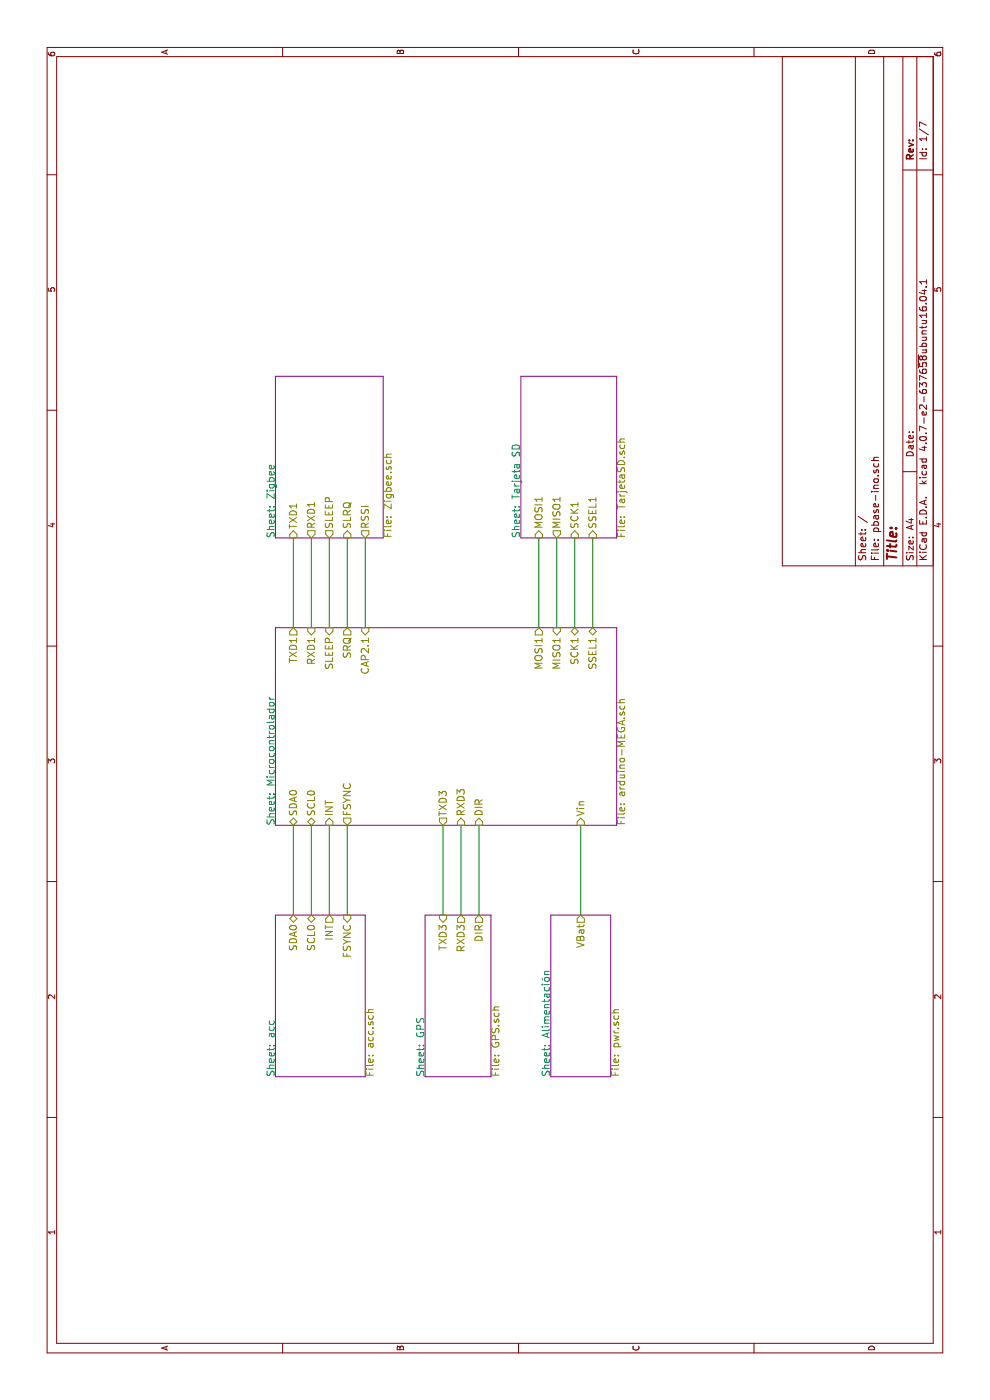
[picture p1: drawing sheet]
EESchema Schematic File Version 2
LIBS:power
LIBS:device
LIBS:switches
LIBS:relays
LIBS:motors
LIBS:transistors
LIBS:conn
LIBS:linear
LIBS:regul
LIBS:74xx
LIBS:cmos4000
LIBS:adc-dac
LIBS:memory
LIBS:xilinx
LIBS:microcontrollers
LIBS:dsp
LIBS:microchip
LIBS:analog_switches
LIBS:motorola
LIBS:texas
LIBS:intel
LIBS:audio
LIBS:interface
LIBS:digital-audio
LIBS:philips
LIBS:display
LIBS:cypress
LIBS:siliconi
LIBS:opto
LIBS:atmel
LIBS:contrib
LIBS:valves
LIBS:arduino
LIBS:acc_mpu9250_board
LIBS:gps_em506
LIBS:aic1117
LIBS:lm2575
LIBS:lm2940
LIBS:dk_RF-Transceiver-Modules
LIBS:pbase-ino-cache
EELAYER 25 0
EELAYER END
$Descr A4 11693 8268
encoding utf-8
Sheet 1 7
Title ""
Date ""
Rev ""
Comp ""
Comment1 ""
Comment2 ""
Comment3 ""
Comment4 ""
$EndDescr
$Sheet
S 2700 2300 1350 750 
U 5BB15359
F0 "acc" 60
F1 "acc.sch" 60
F2 "INT" O R 4050 2750 60 
F3 "SDA0" B R 4050 2450 60 
F4 "SCL0" B R 4050 2600 60 
F5 "FSYNC" I R 4050 2900 60 
$EndSheet
$Sheet
S 2700 3550 1350 550 
U 5BB15400
F0 "GPS" 60
F1 "GPS.sch" 60
F2 "DIR" O R 4050 4000 60 
F3 "RXD3" O R 4050 3850 60 
F4 "TXD3" I R 4050 3700 60 
$EndSheet
$Sheet
S 2700 4600 1350 500 
U 5BB15418
F0 "Alimentación" 60
F1 "pwr.sch" 60
F2 "VBat" O R 4050 4850 60 
$EndSheet
$Sheet
S 7200 2300 1350 900 
U 5BB15468
F0 "Zigbee" 60
F1 "Zigbee.sch" 60
F2 "RXD1" O L 7200 2600 60 
F3 "TXD1" I L 7200 2450 60 
F4 "SLRQ" I L 7200 2900 60 
F5 "SLEEP" O L 7200 2750 60 
F6 "RSSI" O L 7200 3050 60 
$EndSheet
$Sheet
S 7200 4350 1350 800 
U 5BB154A3
F0 "Tarjeta SD" 60
F1 "TarjetaSD.sch" 60
F2 "SSEL1" I L 7200 4950 60 
F3 "MOSI1" I L 7200 4500 60 
F4 "MISO1" O L 7200 4650 60 
F5 "SCK1" I L 7200 4800 60 
$EndSheet
Wire Wire Line
	4050 2450 4800 2450
Wire Wire Line
	4050 2600 4800 2600
Wire Wire Line
	4050 2750 4800 2750
Wire Wire Line
	4050 2900 4800 2900
Wire Wire Line
	4050 3700 4800 3700
Wire Wire Line
	4800 3850 4050 3850
Wire Wire Line
	4050 4000 4800 4000
Wire Wire Line
	4050 4850 4800 4850
Wire Wire Line
	6450 4950 7200 4950
Wire Wire Line
	7200 4800 6450 4800
Wire Wire Line
	6450 4650 7200 4650
Wire Wire Line
	7200 4500 6450 4500
Wire Wire Line
	6450 2450 7200 2450
Wire Wire Line
	7200 2600 6450 2600
Wire Wire Line
	6450 2750 7200 2750
Wire Wire Line
	7200 2900 6450 2900
Wire Wire Line
	6450 3050 7200 3050
$Sheet
S 4800 2300 1650 2850
U 5BB154FA
F0 "Microcontrolador" 60
F1 "arduino-MEGA.sch" 60
F2 "Vin" I L 4800 4850 60 
F3 "INT" I L 4800 2750 60 
F4 "RXD3" I L 4800 3850 60 
F5 "DIR" I L 4800 4000 60 
F6 "SDA0" B L 4800 2450 60 
F7 "SCL0" B L 4800 2600 60 
F8 "FSYNC" O L 4800 2900 60 
F9 "TXD3" O L 4800 3700 60 
F10 "RXD1" I R 6450 2600 60 
F11 "TXD1" O R 6450 2450 60 
F12 "SLEEP" I R 6450 2750 60 
F13 "SRQ" O R 6450 2900 60 
F14 "CAP2.1" I R 6450 3050 60 
F15 "MOSI1" O R 6450 4500 60 
F16 "MISO1" I R 6450 4650 60 
F17 "SCK1" B R 6450 4800 60 
F18 "SSEL1" B R 6450 4950 60 
$EndSheet
$EndSCHEMATC
